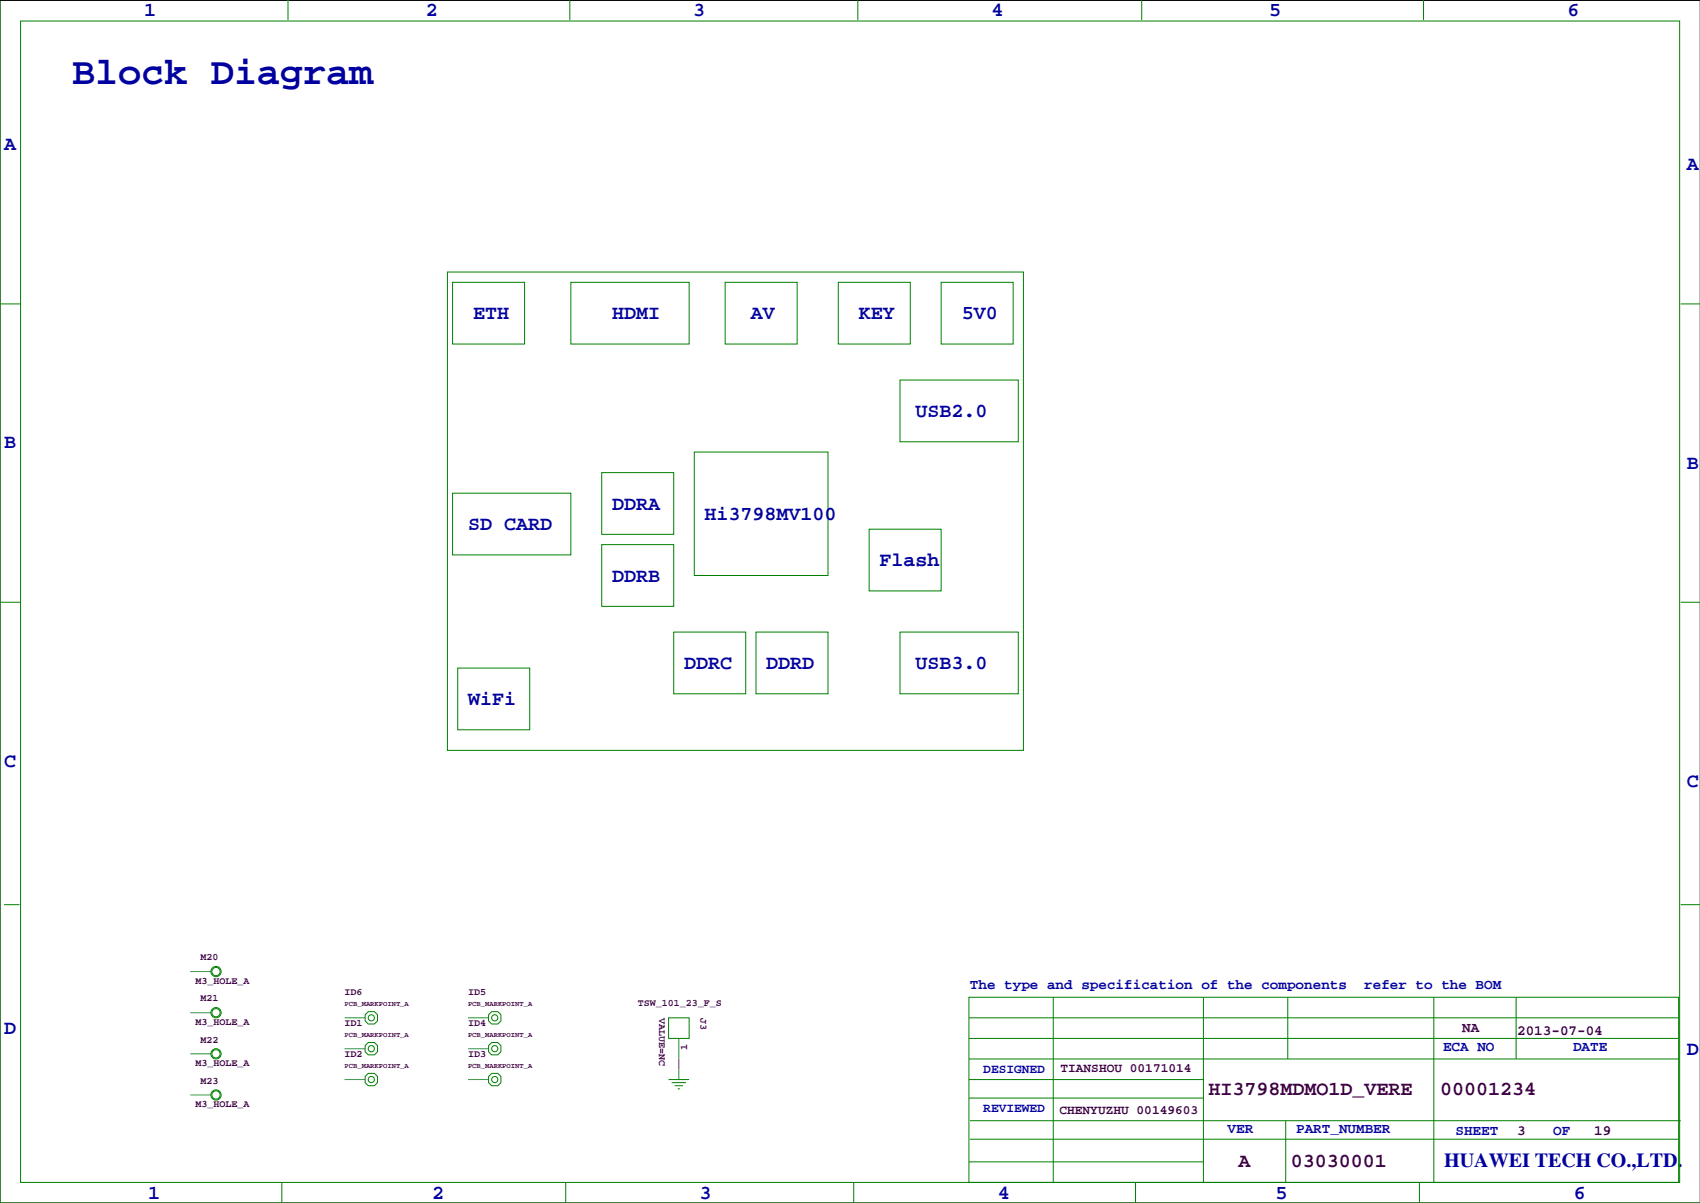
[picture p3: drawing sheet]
<svg xmlns="http://www.w3.org/2000/svg" width="420mm" height="297mm" viewBox="0 0 420 297" stroke-linecap="round" stroke-linejoin="round" font-family="sans-serif">
<path d="M419.9 .1h-419.9v296.9h419.9" fill="none" stroke="#000" stroke-width=".25"/>
<path d="M167.6 261.5v2.5" fill="none" stroke="#f00" stroke-width=".25"/>
<path d="M47 239.9h5.1M47 250h5.1M85.1 258.9h5.1M85.1 251.3h5.1M115.6 258.9h5M115.6 251.3h5M167.6 256.4v5.1M47 260.2h5.1M47 270.4h5.1M85.1 266.6h5.1M115.6 266.6h5M167.6 264v2.6" fill="none" stroke="#008080" stroke-width=".25"/>
<g fill="none" stroke="#008000" stroke-width=".25">
<path d="M0 -.1v297.1h419.9M71.1 0v4.9M140.7 0v4.9M211.8 0v4.9M281.9 0v4.9M351.5 0v4.9M5.1 5.2h409.7v286.8h-409.7zM0 75h5.1M110.5 67.2h142.2v118.1h-142.2zM111.8 69.7h17.7v15.2h-17.7zM141 69.7h29.2v15.2h-29.2zM179.1 69.7h17.7v15.2h-17.7z"/>
<path d="M207 69.7h17.8v15.2h-17.8zM232.4 69.7h17.8v15.2h-17.8zM415 75h4.9M222.2 93.8h29.3v15.3h-29.3zM148.6 116.7h17.8v15.2h-17.8zM171.4 111.6h33.1v30.5h-33.1zM111.8 121.8h29.2v15.2h-29.2zM148.6 134.5h17.8v15.2h-17.8zM214.6 130.7h17.8v15.2h-17.8zM0 148.7h5.1M166.4 156.1h17.7v15.2h-17.7zM186.7 156.1h17.8v15.2h-17.8z"/>
<path d="M222.2 156.1h29.3v15.2h-29.3zM415 148.7h4.9M113 165h17.8v15.2h-17.8zM1 223.4h3.8M415 223.4h4.9M90.2 258.2l.7-.8h1.6l.7 .8v1.5l-.7 .8h-1.6l-.7-.8zM90.9 249.8h1.6l.7 .8v1.5l-.7 .7h-1.6l-.7-.7v-1.5zM120.6 258.2l.8-.8h1.5l.8 .8v1.5l-.8 .8h-1.5l-.8-.8zM120.6 250.6l.8-.8h1.5l.8 .8v1.5l-.8 .7h-1.5l-.8-.7zM165.1 251.3h5.1v5.1h-5.1zM239.3 246.2h175.2v45.8h-175.2zM239.3 251.3h175.2"/>
<path d="M239.3 256.4h175.2M260.1 246.2v45.8M297.2 246.2v45.8M318 246.2v15.3M354.1 246.2v45.8M374.4 246.2v15.3M90.9 265h1.6l.7 .8v1.5l-.7 .8h-1.6l-.7-.8v-1.5zM121.4 265h1.5l.8 .8v1.5l-.8 .8h-1.5l-.8-.8v-1.5zM165.1 266.6h5.1M165.9 267.3h3.5M166.6 268.1h2.1M167.4 268.8h.5"/>
<path d="M239.3 266.6h57.9M239.3 261.5h175.2M239.3 271.1h57.9M239.5 276.7h175.5M317.5 276.7v15.3M69.6 292v5M139.7 292v5M210.8 292v5M239.3 286.9h57.9M239.5 281.3h175M280.4 292v5M350.5 292v5"/>
<path d="M383.5 287.4h.1"/>
<circle cx="53.3" cy="239.9" r="1.27"/>
<circle cx="53.3" cy="239.9" r="1.02"/>
<circle cx="53.3" cy="250" r="1.27"/>
<circle cx="53.3" cy="250" r="1.02"/>
<circle cx="91.7" cy="258.9" r=".76"/>
<circle cx="91.7" cy="251.3" r=".76"/>
<circle cx="122.2" cy="258.9" r=".76"/>
<circle cx="122.2" cy="251.3" r=".76"/>
<circle cx="53.3" cy="270.4" r="1.27"/>
<circle cx="53.3" cy="260.2" r="1.27"/>
<circle cx="53.3" cy="270.4" r="1.02"/>
<circle cx="53.3" cy="260.2" r="1.02"/>
<circle cx="91.7" cy="266.6" r=".76"/>
<circle cx="122.2" cy="266.6" r=".76"/>
</g>
<text font-size="9.5" fill="#0000a0" x="17.8" y="20.8">Block Diagram</text>
<g font-size="4.9" fill="#0000a0">
<text x="35.6" y="3.9">1</text>
<text x="105.2" y="3.9">2</text>
<text x="171.2" y="3.9">3</text>
<text x="244.9" y="3.9">4</text>
<text x="313.4" y="3.9">5</text>
<text x="387.1" y="3.9">6</text>
<text x="1" y="36.9">A</text>
<text x="416.6" y="42">A</text>
<text x="116.8" y="78.9">ETH</text>
<text x="151.1" y="78.9">HDMI</text>
<text x="185.4" y="78.9">AV</text>
<text x="212.1" y="78.9">KEY</text>
<text x="237.5" y="78.9">5V0</text>
<text x="226.1" y="103">USB2.0</text>
<text x="1" y="110.6">B</text>
<text x="416.6" y="115.7">B</text>
<text x="151.1" y="125.8">DDRA</text>
<text x="115.6" y="130.9">SD CARD</text>
<text x="174" y="128.4">Hi3798MV100</text>
<text x="151.1" y="143.6">DDRB</text>
<text x="217.2" y="139.8">Flash</text>
<text x="168.9" y="165.2">DDRC</text>
<text x="189.2" y="165.2">DDRD</text>
<text x="226.1" y="165.2">USB3.0</text>
<text x="115.6" y="174.1">WiFi</text>
<text x="1" y="189.3">C</text>
<text x="416.6" y="194.4">C</text>
<text x="1" y="255.4">D</text>
<text x="416.6" y="260.5">D</text>
<text x="356.6" y="288">HUAWEI TECH CO.,LTD.</text>
<text x="36.6" y="296">1</text>
<text x="106.7" y="296">2</text>
<text x="172.7" y="296">3</text>
<text x="246.4" y="296">4</text>
<text x="315" y="296">5</text>
<text x="388.6" y="296">6</text>
</g>
<g font-size="4.9" fill="#400040">
<text x="298.5" y="270.5">HI3798MDMO1D_VERE</text>
<text x="355.6" y="270.5">00001234</text>
<text x="305.9" y="288.3">A</text>
<text x="318.8" y="288.3">03030001</text>
</g>
<g font-size="3.5" fill="#0000a0">
<text x="239.5" y="244.2">The type and specification of the components</text>
<text x="336.9" y="244.2">refer to the BOM</text>
<text x="356.4" y="259.4">ECA NO</text>
<text x="388.5" y="259.4">DATE</text>
<text x="303.1" y="279.7">VER</text>
<text x="320.1" y="279.7">PART_NUMBER</text>
<text x="359.4" y="280.3">SHEET</text>
<text x="383.5" y="280.3">OF</text>
</g>
<g font-size="3.5" fill="#400040">
<text x="361.1" y="254.9">NA</text>
<text x="374.6" y="255.7">2013-07-04</text>
<text x="374.6" y="280.3">3</text>
<text x="393.7" y="280.3">19</text>
</g>
<g font-size="3.2" fill="#0000a0">
<text x="242.8" y="264.9">DESIGNED</text>
<text x="242.8" y="274.5">REVIEWED</text>
</g>
<g font-size="3.2" fill="#400040">
<text x="261.9" y="264.7">TIANSHOU 00171014</text>
<text x="261.6" y="275.1">CHENYUZHU 00149603</text>
</g>
<g font-size="2.5" fill="#400040">
<text x="49.5" y="237.1">M20</text>
<text x="48.3" y="242.9">M3_HOLE_A</text>
<text x="85.1" y="245.7">ID6</text>
<text x="115.6" y="245.7">ID5</text>
<text x="49.5" y="247.3">M21</text>
<text x="157.5" y="248.3">TSW_101_23_F_S</text>
<text x="162.8" y="251.3" transform="rotate(90 162.8 251.3)">VALUE=NC</text>
<text x="172.9" y="251.3" transform="rotate(90 172.9 251.3)">J3</text>
<text x="48.3" y="253.1">M3_HOLE_A</text>
<text x="49.5" y="257.4">M22</text>
<text x="85.1" y="253.4">ID1</text>
<text x="115.6" y="253.4">ID4</text>
<text x="48.3" y="263.3">M3_HOLE_A</text>
<text x="85.1" y="261">ID2</text>
<text x="115.6" y="261">ID3</text>
<text x="169.7" y="259.2" transform="rotate(-90 169.7 259.2)">1</text>
<text x="49.5" y="267.6">M23</text>
<text x="48.3" y="273.4">M3_HOLE_A</text>
</g>
<g font-size="1.8" fill="#400040">
<text x="85.1" y="248.4">PCB_MARKPOINT_A</text>
<text x="115.6" y="248.4">PCB_MARKPOINT_A</text>
<text x="85.1" y="256">PCB_MARKPOINT_A</text>
<text x="115.6" y="256">PCB_MARKPOINT_A</text>
<text x="85.1" y="263.7">PCB_MARKPOINT_A</text>
<text x="115.6" y="263.7">PCB_MARKPOINT_A</text>
</g>
</svg>
